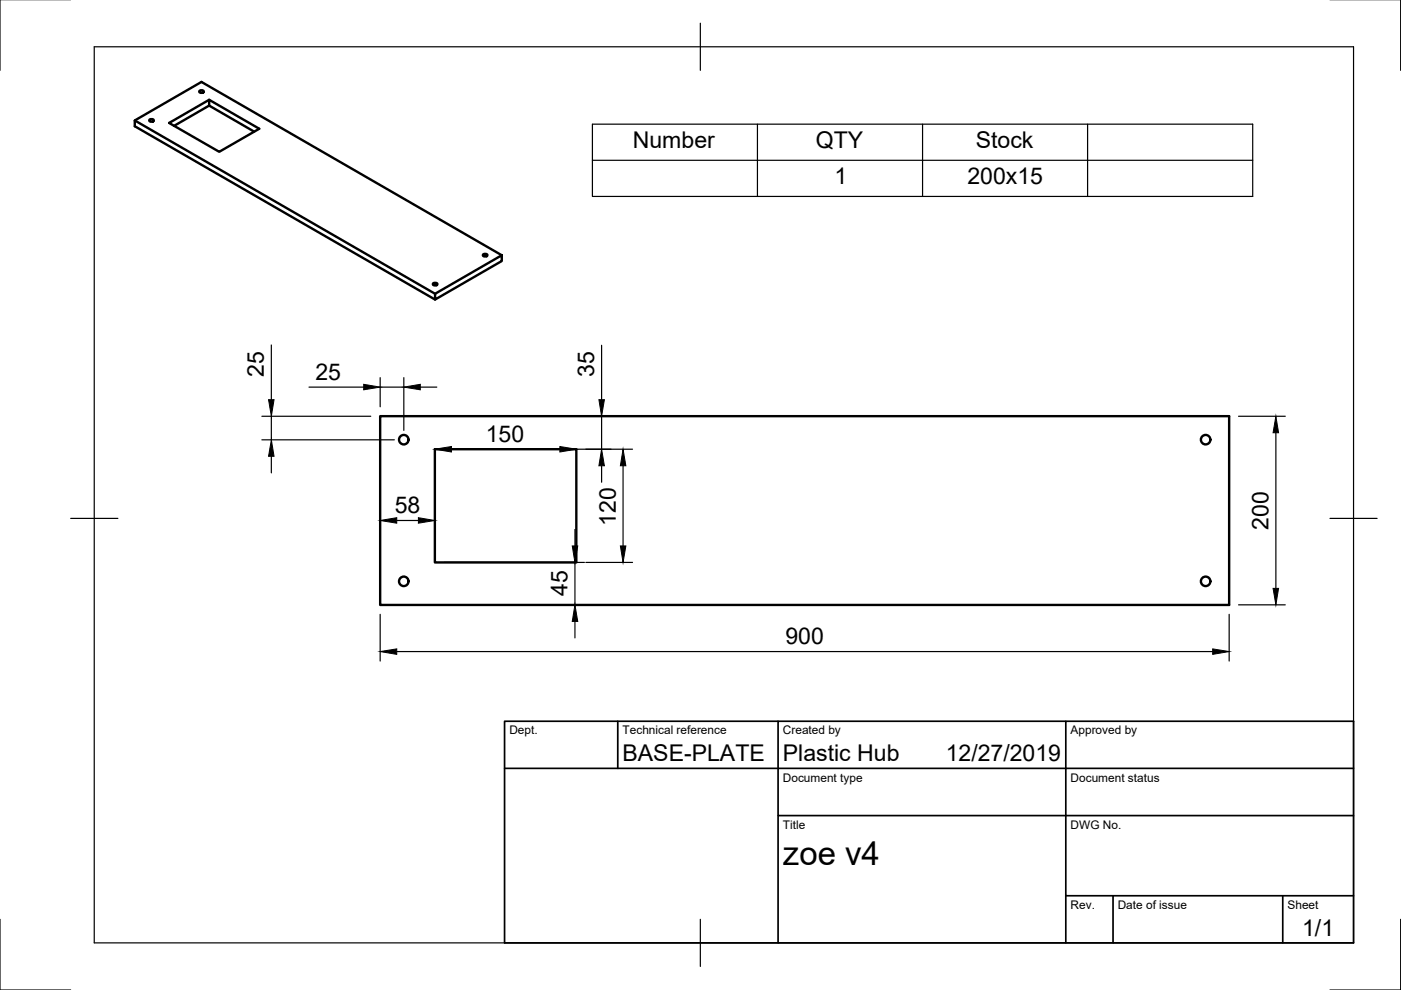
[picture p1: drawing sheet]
<svg xmlns="http://www.w3.org/2000/svg" width="297mm" height="210mm" viewBox="0 0 297 210" stroke-linecap="round" stroke-linejoin="round" font-family="sans-serif">
<!-- layer: Visible -->
<g fill="none" stroke="#000" stroke-width=".51">
<path d="M42.4 19.2l.5-.1 .3 .4-.6 .2-.4-.2zM28.6 25.5l63.6 36.8M31.8 25.3h.4l.4 .3-.6 .2-.4-.2zM44.3 21.2l-8.4 4.9 10.6 6.1 8.5-4.9-10.7-6.1v1.2l-7.4 4.3M44.3 22.4l9.6 5.5M102.5 53.9l.5-.1 .3 .4-.6 .2-.3-.2zM106.4 54.1l-63.7-36.7-14.1 8.1v1.3l63.6 36.7M91.9 60h.5l.3 .3-.6 .2-.3-.2zM92.2 62.3l14.2-8.2v1.2l-14.2 8.2zM80.6 88.2h180v40.1h-180zM92.2 95.2h30v24h-30z"/>
<circle cx="85.6" cy="93.2" r="1.01"/>
<circle cx="255.6" cy="93.2" r="1.01"/>
<circle cx="85.6" cy="123.3" r="1.01"/>
<circle cx="255.6" cy="123.3" r="1.01"/>
</g>
<!-- layer: Border -->
<path d="M0 -.1v15M297 -.1v15M20 9.9h267v190h-267zM148.5 4.9v10M15 109.9h10M282 109.9h10M0 194.9v15h15M148.5 194.9v10M297 194.9v15h-15" fill="none" stroke="#000" stroke-width=".25"/>
<!-- layer: TitleBlock -->
<path d="M107 152.9h180v47h-180zM131 152.9v10M165 152.9v47M226 152.9v47M107 162.9h180M165 172.9h122M226 189.9h61M236 189.9v10M272 189.9v10" fill="none" stroke="#000" stroke-width=".36"/>
<!-- layer: Dimensions -->
<g fill="none" stroke="#000" stroke-width=".25">
<path d="M57.5 73.1v11.6M127.6 73.2v11.5M55.5 93.3h28.1M55.5 88.3h23.1M57.5 88.3v5M57.5 96.7v3.6M65.5 82.1h11.6M80.6 80.1v6.1M80.6 90.2v22.1M80.6 82.1h5M82.6 88.3h47M85.6 80.1v11.1"/>
<path d="M89.1 82.1h3.5M92.2 97.3v15M94.2 95.2h39.9M127.6 88.3v6.9M127.6 98.8v3.4M132.1 98.8v17M262.6 88.3h9.9M270.5 91.8v32.9M84.1 110.4h4.6M94.2 119.2h29.7M121.9 112.3v3.5M121.9 119.2v9"/>
<path d="M124.2 119.2h9.9M80.6 130.3v9.9M82.6 128.2h41.3M84.1 138.1h173M121.9 131.8v3.4M260.6 130.3v9.9M262.6 128.2h9.9"/>
</g>
<g fill="#000" stroke="#000" stroke-width=".21">
<path d="M57.5 93.3l.6 3.4h-1.2zM56.9 84.7h1.2l-.6 3.6zM77.1 81.5l3.5 .6-3.5 .5zM85.6 82.1l3.5-.6v1.1zM92.2 95.2l3.5-.5v1.1zM118.7 94.7l3.5 .5-3.5 .6zM127.6 95.2l.5 3.6h-1.1zM127 84.7h1.1l-.5 3.6zM132.1 95.2l.6 3.6h-1.2zM270.5 88.3l.6 3.5h-1.2zM80.6 110.4l3.5-.6v1.1zM88.7 109.8l3.5 .6-3.5 .5z"/>
<path d="M121.3 115.8h1.2l-.6 3.4zM131.5 115.8h1.2l-.6 3.4zM80.6 138.1l3.5-.5v1.1zM121.9 128.2l.6 3.6h-1.2zM257.1 137.6l3.5 .5-3.5 .6zM269.9 124.7h1.2l-.6 3.5z"/>
</g>
<!-- layer: BOM -->
<path d="M125.6 26.3h140v15.3h-140zM125.6 34h140M160.6 26.3v15.3M195.6 26.3v15.3M230.6 26.3v15.3" fill="none" stroke="#000" stroke-width=".25"/>
<text font-size="7" x="166" y="183.4">zoe v4</text>
<g font-size="4.9">
<text x="134.2" y="31.3">Number</text>
<text x="173" y="31.4">QTY</text>
<text x="206.9" y="31.4">Stock</text>
<text x="176.9" y="39">1</text>
<text x="205.1" y="39">200x15</text>
<text x="56" y="79.9" transform="rotate(-90 56 79.9)">25</text>
<text x="66.9" y="80.5">25</text>
<text x="126" y="80" transform="rotate(-90 126 80)">35</text>
<text x="103" y="93.7">150</text>
<text x="83.7" y="108.8">58</text>
<text x="130.6" y="111.5" transform="rotate(-90 130.6 111.5)">120</text>
<text x="268.9" y="112.3" transform="rotate(-90 268.9 112.3)">200</text>
<text x="120.4" y="126.4" transform="rotate(-90 120.4 126.4)">45</text>
<text x="166.5" y="136.6">900</text>
<text x="132" y="161.4">BASE-PLATE</text>
<text x="166" y="161.4">Plastic Hub</text>
<text x="200.5" y="161.4">12/27/2019</text>
<text x="276.1" y="198.6">1/1</text>
</g>
<g font-size="2.5">
<text x="108" y="155.7">Dept.</text>
<text x="132" y="155.7">Technical reference</text>
<text x="166" y="155.7">Created by</text>
<text x="227" y="155.7">Approved by</text>
<text x="166" y="165.7">Document type</text>
<text x="227" y="165.7">Document status</text>
<text x="166" y="175.7">Title</text>
<text x="227" y="175.7">DWG No.</text>
<text x="227" y="192.7">Rev.</text>
<text x="237" y="192.7">Date of issue</text>
<text x="273" y="192.7">Sheet</text>
</g>
</svg>
